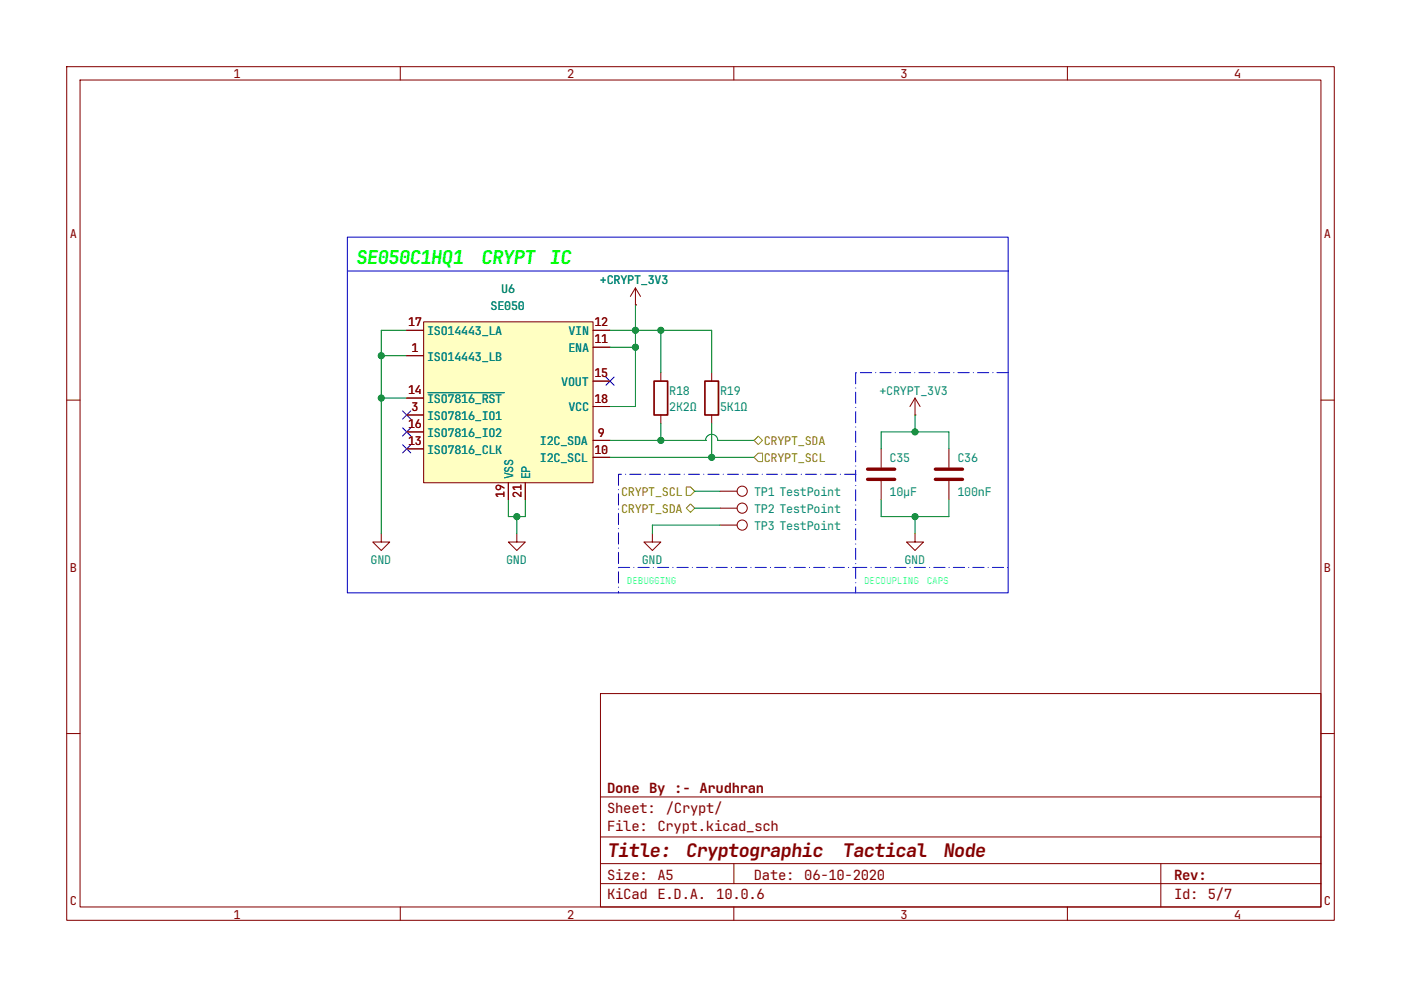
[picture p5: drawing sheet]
(kicad_sch
 (version 20260306)
 (generator "eeschema")
 (generator_version "10.0")
 (paper "A5")
 (title_block
  (title "Cryptographic Tactical Node")
  (date "06-10-2020")
  (company "Done By :- Arudhran"))
 (lib_symbols
  (symbol "Connector:TestPoint"
   (pin_numbers (hide yes))
   (pin_names
    (offset 0.762) (hide yes)) (exclude_from_sim no) (in_bom yes) (on_board yes)
   (in_pos_files yes)
   (duplicate_pin_numbers_are_jumpers no)
   (property "Reference" "TP" (at 0 6.858 0) (show_name no) (do_not_autoplace no) (effects (font (size 1.27 1.27))))
   (property "Value" "TestPoint" (at 0 5.08 0) (show_name no) (do_not_autoplace no) (effects (font (size 1.27 1.27))))
   (property "Footprint" "" (at 5.08 0 0) (show_name no) (do_not_autoplace no) (hide yes) (effects (font (size 1.27 1.27))))
   (property "Datasheet" "" (at 5.08 0 0) (show_name no) (do_not_autoplace no) (hide yes) (effects (font (size 1.27 1.27))))
   (property "Description" "test point" (at 0 0 0) (show_name no) (do_not_autoplace no) (hide yes) (effects (font (size 1.27 1.27))))
   (symbol "TestPoint_0_1"
    (circle (center 0 3.302) (radius 0.762) (stroke (width 0) (type default)) (fill (type none))))
   (symbol "TestPoint_1_1"
    (pin passive line (at 0 0 90) (length 2.54) (name "1" (effects (font (size 1.27 1.27)))) (number "1" (effects (font (size 1.27 1.27))))))
   (embedded_fonts no))
  (symbol "Device:C"
   (pin_numbers (hide yes))
   (pin_names
    (offset 0.254)) (exclude_from_sim no) (in_bom yes) (on_board yes)
   (in_pos_files yes)
   (duplicate_pin_numbers_are_jumpers no)
   (property "Reference" "C" (at 0.635 2.54 0) (show_name no) (do_not_autoplace no) (effects (font (size 1.27 1.27)) (justify left)))
   (property "Value" "C" (at 0.635 -2.54 0) (show_name no) (do_not_autoplace no) (effects (font (size 1.27 1.27)) (justify left)))
   (property "Footprint" "" (at 0.9652 -3.81 0) (show_name no) (do_not_autoplace no) (hide yes) (effects (font (size 1.27 1.27))))
   (property "Datasheet" "" (at 0 0 0) (show_name no) (do_not_autoplace no) (hide yes) (effects (font (size 1.27 1.27))))
   (property "Description" "Unpolarized capacitor" (at 0 0 0) (show_name no) (do_not_autoplace no) (hide yes) (effects (font (size 1.27 1.27))))
   (symbol "C_0_1"
    (polyline (pts (xy -2.032 0.762) (xy 2.032 0.762)) (stroke (width 0.508) (type default)) (fill (type none)))
    (polyline (pts (xy -2.032 -0.762) (xy 2.032 -0.762)) (stroke (width 0.508) (type default)) (fill (type none))))
   (symbol "C_1_1"
    (pin passive line (at 0 3.81 270) (length 2.794) (name "" (effects (font (size 1.27 1.27)))) (number "1" (effects (font (size 1.27 1.27)))))
    (pin passive line (at 0 -3.81 90) (length 2.794) (name "" (effects (font (size 1.27 1.27)))) (number "2" (effects (font (size 1.27 1.27))))))
   (embedded_fonts no))
  (symbol "Device:R"
   (pin_numbers (hide yes))
   (pin_names
    (offset 0)) (exclude_from_sim no) (in_bom yes) (on_board yes)
   (in_pos_files yes)
   (duplicate_pin_numbers_are_jumpers no)
   (property "Reference" "R" (at 2.032 0 90) (show_name no) (do_not_autoplace no) (effects (font (size 1.27 1.27))))
   (property "Value" "R" (at 0 0 90) (show_name no) (do_not_autoplace no) (effects (font (size 1.27 1.27))))
   (property "Footprint" "" (at -1.778 0 90) (show_name no) (do_not_autoplace no) (hide yes) (effects (font (size 1.27 1.27))))
   (property "Datasheet" "" (at 0 0 0) (show_name no) (do_not_autoplace no) (hide yes) (effects (font (size 1.27 1.27))))
   (property "Description" "Resistor" (at 0 0 0) (show_name no) (do_not_autoplace no) (hide yes) (effects (font (size 1.27 1.27))))
   (symbol "R_0_1"
    (rectangle (start -1.016 -2.54) (end 1.016 2.54) (stroke (width 0.254) (type default)) (fill (type none))))
   (symbol "R_1_1"
    (pin passive line (at 0 3.81 270) (length 1.27) (name "" (effects (font (size 1.27 1.27)))) (number "1" (effects (font (size 1.27 1.27)))))
    (pin passive line (at 0 -3.81 90) (length 1.27) (name "" (effects (font (size 1.27 1.27)))) (number "2" (effects (font (size 1.27 1.27))))))
   (embedded_fonts no))
  (symbol "PCM_SparkFun-PowerSymbol:GND"
   (power global)
   (pin_names
    (offset 0)) (exclude_from_sim no) (in_bom yes) (on_board yes)
   (in_pos_files yes)
   (duplicate_pin_numbers_are_jumpers no)
   (property "Reference" "#PWR" (at 0 -6.35 0) (show_name no) (do_not_autoplace no) (hide yes) (effects (font (size 1.27 1.27))))
   (property "Value" "GND" (at 0 -3.81 0) (show_name no) (do_not_autoplace yes) (effects (font (size 1.27 1.27))))
   (property "Footprint" "" (at 0 0 0) (show_name no) (do_not_autoplace no) (hide yes) (effects (font (size 1.27 1.27))))
   (property "Datasheet" "" (at 0 0 0) (show_name no) (do_not_autoplace no) (hide yes) (effects (font (size 1.27 1.27))))
   (property "Description" "Power symbol creates a global label with name \"GND\" , ground" (at 0 -8.89 0) (show_name no) (do_not_autoplace no) (hide yes) (effects (font (size 1.27 1.27))))
   (symbol "GND_0_1"
    (polyline (pts (xy 0 0) (xy 0 -1.27) (xy 1.27 -1.27) (xy 0 -2.54) (xy -1.27 -1.27) (xy 0 -1.27)) (stroke (width 0) (type default)) (fill (type none))))
   (symbol "GND_1_1"
    (pin power_in line (at 0 0 270) (length 0) (hide yes) (name "GND" (effects (font (size 1.27 1.27)))) (number "1" (effects (font (size 1.27 1.27))))))
   (embedded_fonts no))
  (symbol "SE050:SE050" (exclude_from_sim no) (in_bom yes) (on_board yes)
   (in_pos_files yes)
   (duplicate_pin_numbers_are_jumpers no)
   (property "Reference" "U" (at 0 16.51 0) (show_name no) (do_not_autoplace no) (effects (font (size 1.27 1.27))))
   (property "Value" "SE050" (at 0 13.97 0) (show_name no) (do_not_autoplace no) (effects (font (size 1.27 1.27))))
   (property "Footprint" "HX2QFN20:HX2QFN20" (at 0 0 0) (show_name no) (do_not_autoplace no) (hide yes) (effects (font (size 1.27 1.27))))
   (property "Datasheet" "" (at 0 0 0) (show_name no) (do_not_autoplace no) (hide yes) (effects (font (size 1.27 1.27))))
   (property "Description" "" (at 0 0 0) (show_name no) (do_not_autoplace no) (hide yes) (effects (font (size 1.27 1.27))))
   (symbol "SE050_0_1"
    (rectangle (start -12.6999 12.7) (end 12.6999 -11.43) (stroke (width 0) (type default)) (fill (type background))))
   (symbol "SE050_1_1"
    (pin passive line (at -15.24 7.62 0) (length 2.54) (name "ISO14443_LB" (effects (font (size 1.27 1.27)))) (number "1" (effects (font (size 1.27 1.27)))))
    (pin no_connect line (at 11.43 -13.97 90) (length 2.54) (hide yes) (name "NC" (effects (font (size 1.27 1.27)))) (number "2" (effects (font (size 1.27 1.27)))))
    (pin bidirectional line (at -15.24 -1.27 0) (length 2.54) (name "ISO7816_IO1" (effects (font (size 1.27 1.27)))) (number "3" (effects (font (size 1.27 1.27))))
    (alternate "I2C_MASTER_SDA" bidirectional line))
    (pin no_connect line (at 11.43 -13.97 90) (length 2.54) (hide yes) (name "NC" (effects (font (size 1.27 1.27)))) (number "4" (effects (font (size 1.27 1.27)))))
    (pin no_connect line (at 11.43 -13.97 90) (length 2.54) (hide yes) (name "NC" (effects (font (size 1.27 1.27)))) (number "5" (effects (font (size 1.27 1.27)))))
    (pin no_connect line (at 11.43 -13.97 90) (length 2.54) (hide yes) (name "NC" (effects (font (size 1.27 1.27)))) (number "6" (effects (font (size 1.27 1.27)))))
    (pin no_connect line (at 11.43 -13.97 90) (length 2.54) (hide yes) (name "NC" (effects (font (size 1.27 1.27)))) (number "7" (effects (font (size 1.27 1.27)))))
    (pin no_connect line (at 11.43 -13.97 90) (length 2.54) (hide yes) (name "NC" (effects (font (size 1.27 1.27)))) (number "8" (effects (font (size 1.27 1.27)))))
    (pin bidirectional line (at 15.24 -5.08 180) (length 2.54) (name "I2C_SDA" (effects (font (size 1.27 1.27)))) (number "9" (effects (font (size 1.27 1.27)))))
    (pin input line (at 15.24 -7.62 180) (length 2.54) (name "I2C_SCL" (effects (font (size 1.27 1.27)))) (number "10" (effects (font (size 1.27 1.27)))))
    (pin input line (at 15.24 8.89 180) (length 2.54) (name "ENA" (effects (font (size 1.27 1.27)))) (number "11" (effects (font (size 1.27 1.27)))))
    (pin power_in line (at 15.24 11.43 180) (length 2.54) (name "VIN" (effects (font (size 1.27 1.27)))) (number "12" (effects (font (size 1.27 1.27)))))
    (pin input line (at -15.24 -6.35 0) (length 2.54) (name "ISO7816_CLK" (effects (font (size 1.27 1.27)))) (number "13" (effects (font (size 1.27 1.27)))))
    (pin input line (at -15.24 1.27 0) (length 2.54) (name "~{ISO7816_RST}" (effects (font (size 1.27 1.27)))) (number "14" (effects (font (size 1.27 1.27)))))
    (pin power_out line (at 15.24 3.81 180) (length 2.54) (name "VOUT" (effects (font (size 1.27 1.27)))) (number "15" (effects (font (size 1.27 1.27)))))
    (pin bidirectional line (at -15.24 -3.81 0) (length 2.54) (name "ISO7816_IO2" (effects (font (size 1.27 1.27)))) (number "16" (effects (font (size 1.27 1.27))))
    (alternate "I2C_MASTER_SCL" output line))
    (pin passive line (at -15.24 11.43 0) (length 2.54) (name "ISO14443_LA" (effects (font (size 1.27 1.27)))) (number "17" (effects (font (size 1.27 1.27)))))
    (pin power_in line (at 15.24 0 180) (length 2.54) (name "VCC" (effects (font (size 1.27 1.27)))) (number "18" (effects (font (size 1.27 1.27)))))
    (pin power_in line (at 0 -13.97 90) (length 2.54) (name "VSS" (effects (font (size 1.27 1.27)))) (number "19" (effects (font (size 1.27 1.27)))))
    (pin no_connect line (at 11.43 -13.97 90) (length 2.54) (hide yes) (name "NC" (effects (font (size 1.27 1.27)))) (number "20" (effects (font (size 1.27 1.27)))))
    (pin passive line (at 2.54 -13.97 90) (length 2.54) (name "EP" (effects (font (size 1.27 1.27)))) (number "21" (effects (font (size 1.27 1.27))))))
   (embedded_fonts no))
  (symbol "power:VPP"
   (power global)
   (pin_numbers (hide yes))
   (pin_names
    (offset 0) (hide yes)) (exclude_from_sim no) (in_bom yes) (on_board yes)
   (in_pos_files yes)
   (duplicate_pin_numbers_are_jumpers no)
   (property "Reference" "#PWR" (at 0 -3.81 0) (show_name no) (do_not_autoplace no) (hide yes) (effects (font (size 1.27 1.27))))
   (property "Value" "VPP" (at 0 3.556 0) (show_name no) (do_not_autoplace no) (effects (font (size 1.27 1.27))))
   (property "Footprint" "" (at 0 0 0) (show_name no) (do_not_autoplace no) (hide yes) (effects (font (size 1.27 1.27))))
   (property "Datasheet" "" (at 0 0 0) (show_name no) (do_not_autoplace no) (hide yes) (effects (font (size 1.27 1.27))))
   (property "Description" "Power symbol creates a global label with name \"VPP\"" (at 0 0 0) (show_name no) (do_not_autoplace no) (hide yes) (effects (font (size 1.27 1.27))))
   (symbol "VPP_0_1"
    (polyline (pts (xy -0.762 1.27) (xy 0 2.54)) (stroke (width 0) (type default)) (fill (type none)))
    (polyline (pts (xy 0 2.54) (xy 0.762 1.27)) (stroke (width 0) (type default)) (fill (type none)))
    (polyline (pts (xy 0 0) (xy 0 2.54)) (stroke (width 0) (type default)) (fill (type none))))
   (symbol "VPP_1_1"
    (pin power_in line (at 0 0 90) (length 0) (name "" (effects (font (size 1.27 1.27)))) (number "1" (effects (font (size 1.27 1.27))))))
   (embedded_fonts no)))
 (rectangle
  (start 52.07 35.56)
  (end 151.13 88.9)
  (stroke (width 0) (type default))
  (fill (type none)))
 (text "DEBUGGING"
  (exclude_from_sim no)
  (at 93.98 87.63 0)
  (effects (font (size 1.016 1.016) (thickness 0.127) (color 0 255 255 1)) (justify left)))
 (text "SE050C1HQ1 CRYPT IC"
  (exclude_from_sim no)
  (at 53.34 39.37 0)
  (effects (font (size 2.032 2.032)
    (bold yes)
    (italic yes) (color 0 255 0 1)) (justify left)))
 (text "DECOUPLING CAPS"
  (exclude_from_sim no)
  (at 129.54 87.63 0)
  (effects (font (size 1.016 1.016) (thickness 0.127) (color 0 255 255 1)) (justify left)))
 (junction
  (at 95.25 52.07)
  (diameter 0)
  (color 0 0 0 0))
 (junction
  (at 106.68 68.58)
  (diameter 0)
  (color 0 0 0 0))
 (junction
  (at 77.47 77.47)
  (diameter 0)
  (color 0 0 0 0))
 (junction
  (at 137.16 64.77)
  (diameter 0)
  (color 0 0 0 0))
 (junction
  (at 95.25 49.53)
  (diameter 0)
  (color 0 0 0 0))
 (junction
  (at 99.06 49.53)
  (diameter 0)
  (color 0 0 0 0))
 (junction
  (at 57.15 53.34)
  (diameter 0)
  (color 0 0 0 0))
 (junction
  (at 57.15 59.69)
  (diameter 0)
  (color 0 0 0 0))
 (junction
  (at 99.06 66.04)
  (diameter 0)
  (color 0 0 0 0))
 (junction
  (at 137.16 77.47)
  (diameter 0)
  (color 0 0 0 0))
 (no_connect
  (at 60.96 64.77))
 (no_connect
  (at 91.44 57.15))
 (no_connect
  (at 60.96 62.23))
 (no_connect
  (at 60.96 67.31))
 (wire
  (pts (xy 95.25 60.96) (xy 91.44 60.96))
  (stroke (width 0) (type default)))
 (polyline
  (pts (xy 128.27 55.88) (xy 128.27 85.09))
  (stroke (width 0) (type dash_dot)))
 (polyline
  (pts (xy 52.07 40.64) (xy 151.13 40.64))
  (stroke (width 0) (type default)))
 (wire
  (pts (xy 106.68 63.5) (xy 106.68 68.58))
  (stroke (width 0) (type default)))
 (wire
  (pts (xy 137.16 77.47) (xy 132.08 77.47))
  (stroke (width 0) (type default)))
 (wire
  (pts (xy 142.24 77.47) (xy 137.16 77.47))
  (stroke (width 0) (type default)))
 (polyline
  (pts (xy 92.71 85.09) (xy 128.27 85.09))
  (stroke (width 0) (type dash_dot)))
 (wire
  (pts (xy 99.06 66.04) (xy 113.03 66.04))
  (stroke (width 0) (type default)))
 (wire
  (pts (xy 95.25 52.07) (xy 95.25 60.96))
  (stroke (width 0) (type default)))
 (wire
  (pts (xy 57.15 53.34) (xy 57.15 59.69))
  (stroke (width 0) (type default)))
 (wire
  (pts (xy 137.16 62.23) (xy 137.16 64.77))
  (stroke (width 0) (type default)))
 (wire
  (pts (xy 137.16 64.77) (xy 142.24 64.77))
  (stroke (width 0) (type default)))
 (wire
  (pts (xy 142.24 74.93) (xy 142.24 77.47))
  (stroke (width 0) (type default)))
 (wire
  (pts (xy 97.79 78.74) (xy 97.79 80.01))
  (stroke (width 0) (type default)))
 (wire
  (pts (xy 95.25 49.53) (xy 95.25 52.07))
  (stroke (width 0) (type default)))
 (wire
  (pts (xy 99.06 55.88) (xy 99.06 49.53))
  (stroke (width 0) (type default)))
 (wire
  (pts (xy 132.08 67.31) (xy 132.08 64.77))
  (stroke (width 0) (type default)))
 (polyline
  (pts (xy 128.27 71.12) (xy 92.71 71.12))
  (stroke (width 0) (type dash_dot)))
 (wire
  (pts (xy 107.95 78.74) (xy 97.79 78.74))
  (stroke (width 0) (type default)))
 (wire
  (pts (xy 106.68 49.53) (xy 99.06 49.53))
  (stroke (width 0) (type default)))
 (wire
  (pts (xy 60.96 49.53) (xy 57.15 49.53))
  (stroke (width 0) (type default)))
 (wire
  (pts (xy 106.68 68.58) (xy 113.03 68.58))
  (stroke (width 0) (type default)))
 (wire
  (pts (xy 78.74 77.47) (xy 77.47 77.47))
  (stroke (width 0) (type default)))
 (wire
  (pts (xy 137.16 77.47) (xy 137.16 80.01))
  (stroke (width 0) (type default)))
 (wire
  (pts (xy 95.25 49.53) (xy 91.44 49.53))
  (stroke (width 0) (type default)))
 (wire
  (pts (xy 76.2 77.47) (xy 76.2 74.93))
  (stroke (width 0) (type default)))
 (polyline
  (pts (xy 151.13 55.88) (xy 128.27 55.88))
  (stroke (width 0) (type dash_dot)))
 (wire
  (pts (xy 106.68 55.88) (xy 106.68 49.53))
  (stroke (width 0) (type default)))
 (wire
  (pts (xy 57.15 53.34) (xy 60.96 53.34))
  (stroke (width 0) (type default)))
 (wire
  (pts (xy 104.14 76.2) (xy 107.95 76.2))
  (stroke (width 0) (type default)))
 (wire
  (pts (xy 99.06 49.53) (xy 95.25 49.53))
  (stroke (width 0) (type default)))
 (wire
  (pts (xy 104.14 73.66) (xy 107.95 73.66))
  (stroke (width 0) (type default)))
 (wire
  (pts (xy 77.47 77.47) (xy 77.47 80.01))
  (stroke (width 0) (type default)))
 (wire
  (pts (xy 142.24 67.31) (xy 142.24 64.77))
  (stroke (width 0) (type default)))
 (wire
  (pts (xy 57.15 49.53) (xy 57.15 53.34))
  (stroke (width 0) (type default)))
 (wire
  (pts (xy 91.44 68.58) (xy 106.68 68.58))
  (stroke (width 0) (type default)))
 (wire
  (pts (xy 91.44 66.04) (xy 99.06 66.04))
  (stroke (width 0) (type default)))
 (wire
  (pts (xy 77.47 77.47) (xy 76.2 77.47))
  (stroke (width 0) (type default)))
 (polyline
  (pts (xy 128.27 85.09) (xy 128.27 88.9))
  (stroke (width 0) (type dash_dot)))
 (wire
  (pts (xy 57.15 59.69) (xy 57.15 80.01))
  (stroke (width 0) (type default)))
 (wire
  (pts (xy 95.25 52.07) (xy 91.44 52.07))
  (stroke (width 0) (type default)))
 (polyline
  (pts (xy 92.71 71.12) (xy 92.71 88.9))
  (stroke (width 0) (type dash_dot)))
 (wire
  (pts (xy 132.08 74.93) (xy 132.08 77.47))
  (stroke (width 0) (type default)))
 (wire
  (pts (xy 99.06 63.5) (xy 99.06 66.04))
  (stroke (width 0) (type default)))
 (wire
  (pts (xy 78.74 74.93) (xy 78.74 77.47))
  (stroke (width 0) (type default)))
 (wire
  (pts (xy 95.25 45.72) (xy 95.25 49.53))
  (stroke (width 0) (type default)))
 (wire
  (pts (xy 57.15 59.69) (xy 60.96 59.69))
  (stroke (width 0) (type default)))
 (wire
  (pts (xy 132.08 64.77) (xy 137.16 64.77))
  (stroke (width 0) (type default)))
 (polyline
  (pts (xy 128.27 85.09) (xy 151.13 85.09))
  (stroke (width 0) (type dash_dot)))
 (hierarchical_label "CRYPT_SDA"
  (shape bidirectional)
  (at 113.03 66.04 0)
  (effects (font (size 1.27 1.27)) (justify left)))
 (hierarchical_label "CRYPT_SCL"
  (shape input)
  (at 113.03 68.58 0)
  (effects (font (size 1.27 1.27)) (justify left)))
 (hierarchical_label "CRYPT_SDA"
  (shape bidirectional)
  (at 104.14 76.2 180)
  (effects (font (size 1.27 1.27)) (justify right)))
 (hierarchical_label "CRYPT_SCL"
  (shape input)
  (at 104.14 73.66 180)
  (effects (font (size 1.27 1.27)) (justify right)))
 (symbol
  (lib_id "Connector:TestPoint")
  (at 107.95 78.74 270)
  (unit 1)
  (body_style 1)
  (exclude_from_sim no)
  (in_bom yes)
  (on_board yes)
  (in_pos_files yes)
  (dnp no)
  (property "Reference" "TP3" (at 113.03 78.74 90) (show_name no) (do_not_autoplace no) (effects (font (size 1.27 1.27)) (justify left)))
  (property "Value" "TestPoint" (at 116.84 78.74 90) (show_name no) (do_not_autoplace no) (effects (font (size 1.27 1.27)) (justify left)))
  (property "Footprint" "TestPoint:TestPoint_Pad_D1.5mm" (at 107.95 83.82 0) (hide yes) (show_name no) (do_not_autoplace no) (effects (font (size 1.27 1.27))))
  (property "Datasheet" "" (at 107.95 83.82 0) (hide yes) (show_name no) (do_not_autoplace no) (effects (font (size 1.27 1.27))))
  (property "Description" "test point" (at 107.95 78.74 0) (hide yes) (show_name no) (do_not_autoplace no) (effects (font (size 1.27 1.27))))
  (pin "1"))
 (symbol
  (lib_id "PCM_SparkFun-PowerSymbol:GND")
  (at 97.79 80.01 0)
  (unit 1)
  (body_style 1)
  (exclude_from_sim no)
  (in_bom yes)
  (on_board yes)
  (in_pos_files yes)
  (dnp no)
  (fields_autoplaced yes)
  (property "Reference" "#PWR088" (at 97.79 86.36 0) (hide yes) (show_name no) (do_not_autoplace no) (effects (font (size 1.27 1.27))))
  (property "Value" "GND" (at 97.79 83.82 0) (show_name no) (do_not_autoplace yes) (effects (font (size 1.27 1.27))))
  (property "Footprint" "" (at 97.79 80.01 0) (hide yes) (show_name no) (do_not_autoplace no) (effects (font (size 1.27 1.27))))
  (property "Datasheet" "" (at 97.79 80.01 0) (hide yes) (show_name no) (do_not_autoplace no) (effects (font (size 1.27 1.27))))
  (property "Description" "Power symbol creates a global label with name \"GND\" , ground" (at 97.79 88.9 0) (hide yes) (show_name no) (do_not_autoplace no) (effects (font (size 1.27 1.27))))
  (pin "1"))
 (symbol
  (lib_id "Connector:TestPoint")
  (at 107.95 73.66 270)
  (mirror x)
  (unit 1)
  (body_style 1)
  (exclude_from_sim no)
  (in_bom yes)
  (on_board yes)
  (in_pos_files yes)
  (dnp no)
  (property "Reference" "TP1" (at 113.03 73.66 90) (show_name no) (do_not_autoplace no) (effects (font (size 1.27 1.27)) (justify left)))
  (property "Value" "TestPoint" (at 116.84 73.66 90) (show_name no) (do_not_autoplace no) (effects (font (size 1.27 1.27)) (justify left)))
  (property "Footprint" "TestPoint:TestPoint_Pad_D1.5mm" (at 107.95 68.58 0) (hide yes) (show_name no) (do_not_autoplace no) (effects (font (size 1.27 1.27))))
  (property "Datasheet" "" (at 107.95 68.58 0) (hide yes) (show_name no) (do_not_autoplace no) (effects (font (size 1.27 1.27))))
  (property "Description" "test point" (at 107.95 73.66 0) (hide yes) (show_name no) (do_not_autoplace no) (effects (font (size 1.27 1.27))))
  (pin "1"))
 (symbol
  (lib_id "power:VPP")
  (at 95.25 45.72 0)
  (unit 1)
  (body_style 1)
  (exclude_from_sim no)
  (in_bom yes)
  (on_board yes)
  (in_pos_files yes)
  (dnp no)
  (property "Reference" "#PWR077" (at 95.25 49.53 0) (hide yes) (show_name no) (do_not_autoplace no) (effects (font (size 1.27 1.27))))
  (property "Value" "+CRYPT_3V3" (at 95.25 41.91 0) (show_name no) (do_not_autoplace no) (effects (font (size 1.27 1.27))))
  (property "Footprint" "" (at 95.25 45.72 0) (hide yes) (show_name no) (do_not_autoplace no) (effects (font (size 1.27 1.27))))
  (property "Datasheet" "" (at 95.25 45.72 0) (hide yes) (show_name no) (do_not_autoplace no) (effects (font (size 1.27 1.27))))
  (property "Description" "Power symbol creates a global label with name \"VPP\"" (at 95.25 45.72 0) (hide yes) (show_name no) (do_not_autoplace no) (effects (font (size 1.27 1.27))))
  (pin "1"))
 (symbol
  (lib_id "Device:R")
  (at 106.68 59.69 0)
  (unit 1)
  (body_style 1)
  (exclude_from_sim no)
  (in_bom yes)
  (on_board yes)
  (in_pos_files yes)
  (dnp no)
  (property "Reference" "R19" (at 107.95 58.42 0) (show_name no) (do_not_autoplace no) (effects (font (size 1.27 1.27)) (justify left)))
  (property "Value" "5K1Ω" (at 107.95 60.96 0) (show_name no) (do_not_autoplace no) (effects (font (size 1.27 1.27)) (justify left)))
  (property "Footprint" "Resistor_SMD:R_0805_2012Metric_Pad1.20x1.40mm_HandSolder" (at 104.902 59.69 90) (hide yes) (show_name no) (do_not_autoplace no) (effects (font (size 1.27 1.27))))
  (property "Datasheet" "" (at 106.68 59.69 0) (hide yes) (show_name no) (do_not_autoplace no) (effects (font (size 1.27 1.27))))
  (property "Description" "Resistor" (at 106.68 59.69 0) (hide yes) (show_name no) (do_not_autoplace no) (effects (font (size 1.27 1.27))))
  (pin "1")
  (pin "2"))
 (symbol
  (lib_id "Device:C")
  (at 142.24 71.12 0)
  (unit 1)
  (body_style 1)
  (exclude_from_sim no)
  (in_bom yes)
  (on_board yes)
  (in_pos_files yes)
  (dnp no)
  (property "Reference" "C36" (at 143.51 68.58 0) (show_name no) (do_not_autoplace no) (effects (font (size 1.27 1.27)) (justify left)))
  (property "Value" "100nF" (at 143.51 73.66 0) (show_name no) (do_not_autoplace no) (effects (font (size 1.27 1.27)) (justify left)))
  (property "Footprint" "Capacitor_SMD:C_0603_1608Metric_Pad1.08x0.95mm_HandSolder" (at 143.2052 74.93 0) (hide yes) (show_name no) (do_not_autoplace no) (effects (font (size 1.27 1.27))))
  (property "Datasheet" "" (at 142.24 71.12 0) (hide yes) (show_name no) (do_not_autoplace no) (effects (font (size 1.27 1.27))))
  (property "Description" "Unpolarized capacitor" (at 142.24 71.12 0) (hide yes) (show_name no) (do_not_autoplace no) (effects (font (size 1.27 1.27))))
  (pin "2")
  (pin "1"))
 (symbol
  (lib_id "power:VPP")
  (at 137.16 62.23 0)
  (unit 1)
  (body_style 1)
  (exclude_from_sim no)
  (in_bom yes)
  (on_board yes)
  (in_pos_files yes)
  (dnp no)
  (property "Reference" "#PWR078" (at 137.16 66.04 0) (hide yes) (show_name no) (do_not_autoplace no) (effects (font (size 1.27 1.27))))
  (property "Value" "+CRYPT_3V3" (at 137.16 58.42 0) (show_name no) (do_not_autoplace no) (effects (font (size 1.27 1.27))))
  (property "Footprint" "" (at 137.16 62.23 0) (hide yes) (show_name no) (do_not_autoplace no) (effects (font (size 1.27 1.27))))
  (property "Datasheet" "" (at 137.16 62.23 0) (hide yes) (show_name no) (do_not_autoplace no) (effects (font (size 1.27 1.27))))
  (property "Description" "Power symbol creates a global label with name \"VPP\"" (at 137.16 62.23 0) (hide yes) (show_name no) (do_not_autoplace no) (effects (font (size 1.27 1.27))))
  (pin "1"))
 (symbol
  (lib_id "Connector:TestPoint")
  (at 107.95 76.2 270)
  (unit 1)
  (body_style 1)
  (exclude_from_sim no)
  (in_bom yes)
  (on_board yes)
  (in_pos_files yes)
  (dnp no)
  (property "Reference" "TP2" (at 113.03 76.2 90) (show_name no) (do_not_autoplace no) (effects (font (size 1.27 1.27)) (justify left)))
  (property "Value" "TestPoint" (at 116.84 76.2 90) (show_name no) (do_not_autoplace no) (effects (font (size 1.27 1.27)) (justify left)))
  (property "Footprint" "TestPoint:TestPoint_Pad_D1.5mm" (at 107.95 81.28 0) (hide yes) (show_name no) (do_not_autoplace no) (effects (font (size 1.27 1.27))))
  (property "Datasheet" "" (at 107.95 81.28 0) (hide yes) (show_name no) (do_not_autoplace no) (effects (font (size 1.27 1.27))))
  (property "Description" "test point" (at 107.95 76.2 0) (hide yes) (show_name no) (do_not_autoplace no) (effects (font (size 1.27 1.27))))
  (pin "1"))
 (symbol
  (lib_id "PCM_SparkFun-PowerSymbol:GND")
  (at 77.47 80.01 0)
  (unit 1)
  (body_style 1)
  (exclude_from_sim no)
  (in_bom yes)
  (on_board yes)
  (in_pos_files yes)
  (dnp no)
  (fields_autoplaced yes)
  (property "Reference" "#PWR076" (at 77.47 86.36 0) (hide yes) (show_name no) (do_not_autoplace no) (effects (font (size 1.27 1.27))))
  (property "Value" "GND" (at 77.47 83.82 0) (show_name no) (do_not_autoplace yes) (effects (font (size 1.27 1.27))))
  (property "Footprint" "" (at 77.47 80.01 0) (hide yes) (show_name no) (do_not_autoplace no) (effects (font (size 1.27 1.27))))
  (property "Datasheet" "" (at 77.47 80.01 0) (hide yes) (show_name no) (do_not_autoplace no) (effects (font (size 1.27 1.27))))
  (property "Description" "Power symbol creates a global label with name \"GND\" , ground" (at 77.47 88.9 0) (hide yes) (show_name no) (do_not_autoplace no) (effects (font (size 1.27 1.27))))
  (pin "1"))
 (symbol
  (lib_id "Device:C")
  (at 132.08 71.12 0)
  (unit 1)
  (body_style 1)
  (exclude_from_sim no)
  (in_bom yes)
  (on_board yes)
  (in_pos_files yes)
  (dnp no)
  (property "Reference" "C35" (at 133.35 68.58 0) (show_name no) (do_not_autoplace no) (effects (font (size 1.27 1.27)) (justify left)))
  (property "Value" "10μF" (at 133.35 73.66 0) (show_name no) (do_not_autoplace no) (effects (font (size 1.27 1.27)) (justify left)))
  (property "Footprint" "Capacitor_SMD:C_1206_3216Metric_Pad1.33x1.80mm_HandSolder" (at 133.0452 74.93 0) (hide yes) (show_name no) (do_not_autoplace no) (effects (font (size 1.27 1.27))))
  (property "Datasheet" "" (at 132.08 71.12 0) (hide yes) (show_name no) (do_not_autoplace no) (effects (font (size 1.27 1.27))))
  (property "Description" "Unpolarized capacitor" (at 132.08 71.12 0) (hide yes) (show_name no) (do_not_autoplace no) (effects (font (size 1.27 1.27))))
  (pin "2")
  (pin "1"))
 (symbol
  (lib_id "PCM_SparkFun-PowerSymbol:GND")
  (at 57.15 80.01 0)
  (unit 1)
  (body_style 1)
  (exclude_from_sim no)
  (in_bom yes)
  (on_board yes)
  (in_pos_files yes)
  (dnp no)
  (fields_autoplaced yes)
  (property "Reference" "#PWR075" (at 57.15 86.36 0) (hide yes) (show_name no) (do_not_autoplace no) (effects (font (size 1.27 1.27))))
  (property "Value" "GND" (at 57.15 83.82 0) (show_name no) (do_not_autoplace yes) (effects (font (size 1.27 1.27))))
  (property "Footprint" "" (at 57.15 80.01 0) (hide yes) (show_name no) (do_not_autoplace no) (effects (font (size 1.27 1.27))))
  (property "Datasheet" "" (at 57.15 80.01 0) (hide yes) (show_name no) (do_not_autoplace no) (effects (font (size 1.27 1.27))))
  (property "Description" "Power symbol creates a global label with name \"GND\" , ground" (at 57.15 88.9 0) (hide yes) (show_name no) (do_not_autoplace no) (effects (font (size 1.27 1.27))))
  (pin "1"))
 (symbol
  (lib_id "PCM_SparkFun-PowerSymbol:GND")
  (at 137.16 80.01 0)
  (unit 1)
  (body_style 1)
  (exclude_from_sim no)
  (in_bom yes)
  (on_board yes)
  (in_pos_files yes)
  (dnp no)
  (fields_autoplaced yes)
  (property "Reference" "#PWR079" (at 137.16 86.36 0) (hide yes) (show_name no) (do_not_autoplace no) (effects (font (size 1.27 1.27))))
  (property "Value" "GND" (at 137.16 83.82 0) (show_name no) (do_not_autoplace yes) (effects (font (size 1.27 1.27))))
  (property "Footprint" "" (at 137.16 80.01 0) (hide yes) (show_name no) (do_not_autoplace no) (effects (font (size 1.27 1.27))))
  (property "Datasheet" "" (at 137.16 80.01 0) (hide yes) (show_name no) (do_not_autoplace no) (effects (font (size 1.27 1.27))))
  (property "Description" "Power symbol creates a global label with name \"GND\" , ground" (at 137.16 88.9 0) (hide yes) (show_name no) (do_not_autoplace no) (effects (font (size 1.27 1.27))))
  (pin "1"))
 (symbol
  (lib_id "Device:R")
  (at 99.06 59.69 0)
  (unit 1)
  (body_style 1)
  (exclude_from_sim no)
  (in_bom yes)
  (on_board yes)
  (in_pos_files yes)
  (dnp no)
  (property "Reference" "R18" (at 100.33 58.42 0) (show_name no) (do_not_autoplace no) (effects (font (size 1.27 1.27)) (justify left)))
  (property "Value" "2K2Ω" (at 100.33 60.96 0) (show_name no) (do_not_autoplace no) (effects (font (size 1.27 1.27)) (justify left)))
  (property "Footprint" "Resistor_SMD:R_0805_2012Metric_Pad1.20x1.40mm_HandSolder" (at 97.282 59.69 90) (hide yes) (show_name no) (do_not_autoplace no) (effects (font (size 1.27 1.27))))
  (property "Datasheet" "" (at 99.06 59.69 0) (hide yes) (show_name no) (do_not_autoplace no) (effects (font (size 1.27 1.27))))
  (property "Description" "Resistor" (at 99.06 59.69 0) (hide yes) (show_name no) (do_not_autoplace no) (effects (font (size 1.27 1.27))))
  (pin "1")
  (pin "2"))
 (symbol
  (lib_id "SE050:SE050")
  (at 76.2 60.96 0)
  (unit 1)
  (body_style 1)
  (exclude_from_sim no)
  (in_bom yes)
  (on_board yes)
  (in_pos_files yes)
  (dnp no)
  (fields_autoplaced yes)
  (property "Reference" "U6" (at 76.2 43.18 0) (show_name no) (do_not_autoplace no) (effects (font (size 1.27 1.27))))
  (property "Value" "SE050" (at 76.2 45.72 0) (show_name no) (do_not_autoplace no) (effects (font (size 1.27 1.27))))
  (property "Footprint" "HX2QFN20:HX2QFN20" (at 76.2 60.96 0) (hide yes) (show_name no) (do_not_autoplace no) (effects (font (size 1.27 1.27))))
  (property "Datasheet" "" (at 76.2 60.96 0) (hide yes) (show_name no) (do_not_autoplace no) (effects (font (size 1.27 1.27))))
  (property "Description" "" (at 76.2 60.96 0) (hide yes) (show_name no) (do_not_autoplace no) (effects (font (size 1.27 1.27))))
  (pin "3")
  (pin "21")
  (pin "9")
  (pin "2")
  (pin "5")
  (pin "15")
  (pin "11")
  (pin "16")
  (pin "6")
  (pin "1")
  (pin "13")
  (pin "12")
  (pin "18")
  (pin "4")
  (pin "17")
  (pin "20")
  (pin "19")
  (pin "14")
  (pin "10")
  (pin "8")
  (pin "7")))
